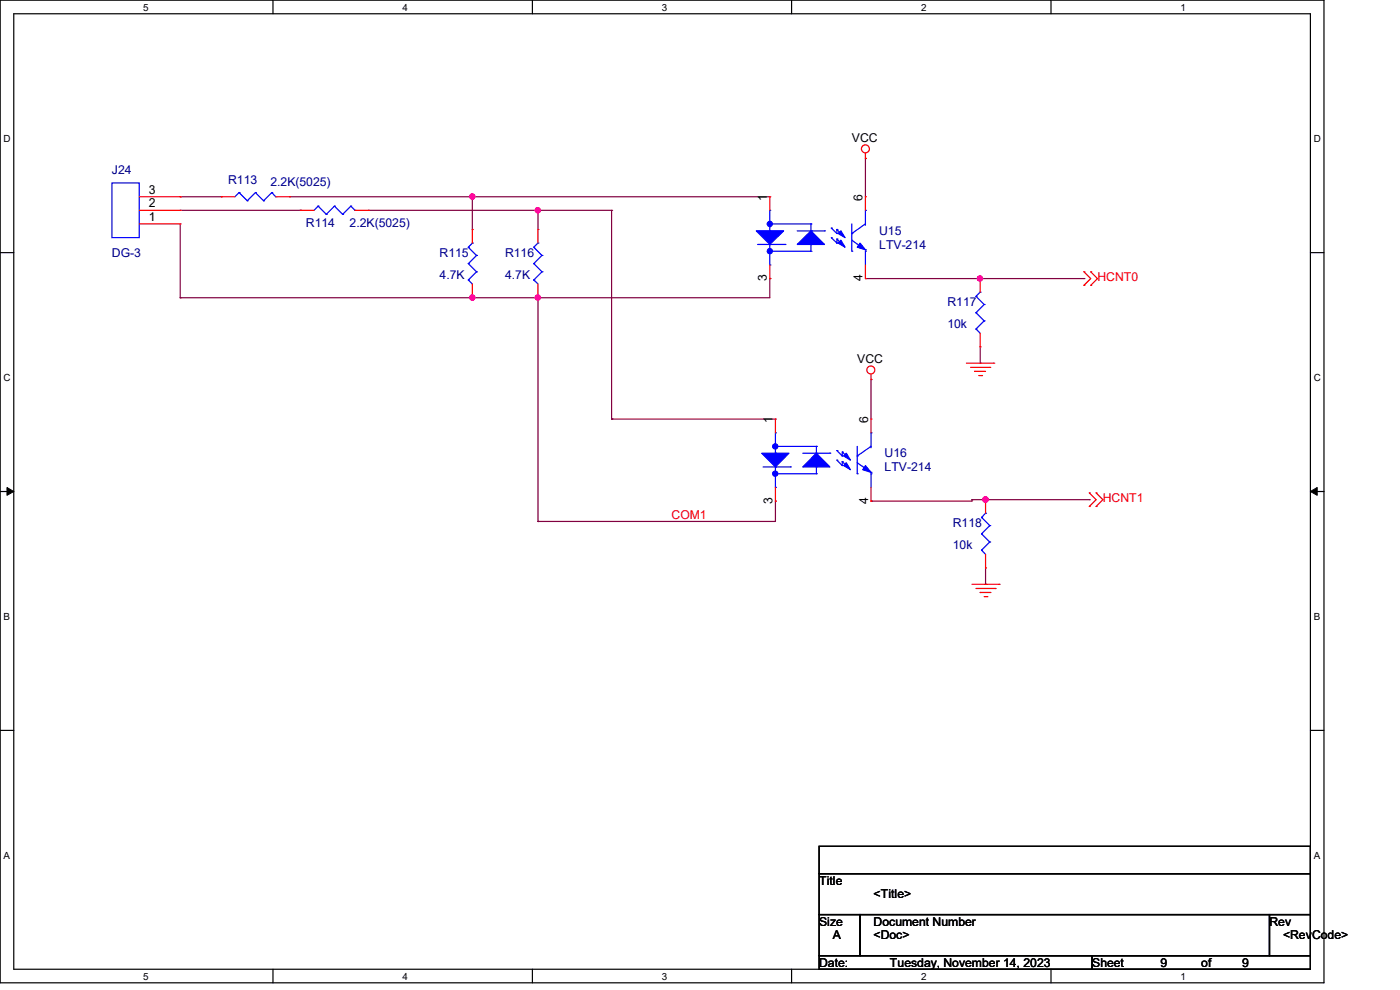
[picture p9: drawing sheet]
<svg xmlns="http://www.w3.org/2000/svg" width="297mm" height="210mm" viewBox="0 0 297 210" stroke-linecap="round" stroke-linejoin="round" font-family="sans-serif">
<path d="M0 0h280.9v208.5h-280.9zM2.9 2.9h275.1v202.7h-275.1z" fill="none" stroke="#000" stroke-width=".25"/>
<g fill="#fff">
<path d="M30.4 .3h1.1v2.4h-1.1z"/>
<path d="M30.4 205.9h1.1v2.3h-1.1z"/>
</g>
<path d="M57.9 0v2.9M57.9 205.6v2.9" fill="none" stroke="#000" stroke-width=".25"/>
<g fill="#fff">
<path d="M85.4 .3h1.1v2.4h-1.1z"/>
<path d="M85.4 205.9h1.1v2.3h-1.1z"/>
</g>
<path d="M112.9 0v2.9M112.9 205.6v2.9" fill="none" stroke="#000" stroke-width=".25"/>
<g fill="#fff">
<path d="M140.4 .3h1.2v2.4h-1.2z"/>
<path d="M140.4 205.9h1.2v2.3h-1.2z"/>
</g>
<path d="M167.9 0v2.9M167.9 205.6v2.9" fill="none" stroke="#000" stroke-width=".25"/>
<g fill="#fff">
<path d="M195.4 .3h1.2v2.4h-1.2z"/>
<path d="M195.4 205.9h1.2v2.3h-1.2z"/>
</g>
<path d="M223 0v2.9M223 205.6v2.9" fill="none" stroke="#000" stroke-width=".25"/>
<g fill="#fff">
<path d="M250.4 .3h1.2v2.4h-1.2z"/>
<path d="M250.4 205.9h1.2v2.3h-1.2z"/>
<path d="M.8 28.2h1.4v2.4h-1.4z"/>
<path d="M278.7 28.2h1.5v2.4h-1.5z"/>
<path d="M.8 78.9h1.4v2.3h-1.4z"/>
<path d="M278.7 78.9h1.5v2.3h-1.5z"/>
</g>
<path d="M0 53.6h2.9M278 53.6h2.9" fill="none" stroke="#000" stroke-width=".25"/>
<g fill="#fff">
<path d="M.8 129.6h1.3v2.3h-1.3z"/>
<path d="M278.7 129.6h1.4v2.3h-1.4z"/>
</g>
<path d="M0 104.3h2.9M278 104.3h2.9" fill="none" stroke="#000" stroke-width=".25"/>
<path d="M1.5 103.4l1.4 .9-1.4 .8zM278 104.3l1.4-.9v1.7z" fill="#000" stroke="#000" stroke-width=".21"/>
<g fill="#fff">
<path d="M.8 180.3h1.3v2.3h-1.3z"/>
<path d="M278.7 180.3h1.4v2.3h-1.4z"/>
</g>
<path d="M0 154.9h2.9M278 154.9h2.9M173.8 179.5h104.2v5.8h-104.2zM173.8 185.3h104.2v8.7h-104.2zM173.8 194h8.7v8.7h-8.7zM182.5 194h86.8v8.7h-86.8zM269.3 194h8.7v8.7h-8.7zM173.8 202.7h57.9v2.9h-57.9zM231.7 202.7h46.3v2.9h-46.3z" fill="none" stroke="#000" stroke-width=".25"/>
<g fill="none" stroke="#800040" stroke-width=".25">
<path d="M183.6 33.6h.1M183.6 33.6v8.1M38.2 41.7h.1M38.2 41.7h8.7M38.2 44.6h25.5M38.2 47.5v15.7M61.4 41.7h101.9M63.7 44.6h.1M78.2 44.6h51.6M100.2 41.7h.1M100.2 41.7v7M114.1 44.6h.1"/>
<path d="M114.1 44.6v4.1M129.8 44.6h.1M129.8 44.6v44.3M163.3 59.1h.1M163.3 59.1v4.1h-125.1M183.6 59.1h46.4M207.9 59.1h.1M230 59.1h.1M38.2 63.2h.1M100.2 63.2h.1M114.1 63.2h.1M114.1 63.2v47.4"/>
<path d="M207.9 77h.1M207.9 73.6v3.4M129.8 88.9h.1M129.8 88.9h34.7M184.8 80.5h.1M184.8 80.5v8.4M114.1 110.6h.1M164.5 106.3h.1M164.5 106.3v4.3h-50.4M184.8 106.3h.1M206.2 106h.1M206.2 106v.3h-21.4"/>
<path d="M206.2 106h24.9M209.1 106h.1M231.1 106h.1M209.1 124h.1M209.1 120.5v3.5"/>
</g>
<g fill="#f0f" stroke="#f0f" stroke-width=".25">
<circle cx="100.2" cy="41.7" r=".55"/>
<circle cx="114.1" cy="44.6" r=".55"/>
<circle cx="114.1" cy="63.1" r=".55"/>
<circle cx="100.2" cy="63.1" r=".55"/>
<circle cx="207.9" cy="59.1" r=".55"/>
<circle cx="209.1" cy="106" r=".57"/>
</g>
<g fill="none" stroke="#f00" stroke-width=".25">
<path d="M183.6 33.6h.1M183.6 32.5v1.1M29.5 44.6h8.7M29.5 47.5h8.7M29.5 41.7h8.7M38.2 47.5h.1M38.2 44.6h.1M38.2 41.7h.1M46.9 41.7h.1M46.9 41.7h2.9M58.5 41.7h2.9M61.4 41.7h.1"/>
<path d="M63.7 44.6h.1M63.7 44.6h2.9M75.3 44.6h2.9M78.2 44.6h.1M100.2 48.7h.1M100.2 48.7v2.9M114.1 48.7h.1M114.1 48.7v2.9M163.3 41.7h.1M163.3 59.1h.1M163.3 41.7v2.9M163.3 56.2v2.9"/>
<path d="M183.6 41.7h.1M183.6 59.1h.1M183.6 41.7v2.9M183.6 56.2v2.9M207.9 59.1h.1M207.9 59.1v2.9M230 57.7h.1M230 57.7l1.4 1.4-1.4 1.4M231.4 57.7h.1M231.4 57.7l1.4 1.4-1.4 1.4M100.2 63.2h.1M100.2 60.2v3"/>
<path d="M114.1 63.2h.1M114.1 60.2v3M184.8 79.4v1.1M205 77h5.8M205.9 77.9h4.1M206.8 78.8h.1M206.8 78.8h2.3M207.6 79.7h.6M207.9 73.6h.1M207.9 70.7v2.9M208.2 79.7h.1M210 77.9h.1"/>
<path d="M210.8 77h.1M230 60.5h.1M231.4 60.5h.1M164.5 88.9h.1M164.5 88.9v2.9M184.8 80.5h.1M184.8 88.9h.1M184.8 88.9v2.9M164.5 106.3h.1M164.5 103.4v2.9M184.8 106.3h.1M184.8 103.4v2.9"/>
<path d="M209.1 106h.1M209.1 106v2.9M209.1 117.6v2.9M231.1 107.4h.1M231.1 104.6h.1M231.1 104.6l1.4 1.4-1.4 1.4M232.5 107.4h.1M232.5 104.6h.1M232.5 104.6l1.5 1.4-1.5 1.4M206.2 124h5.8M207.1 124.8h4M207.9 125.7h.1"/>
<path d="M207.9 125.7h2.3M208.8 126.6h.6M209.1 120.5h.1M209.4 126.6h.1M211.1 124.8h.1M212 124h.1"/>
<circle cx="183.6" cy="31.6" r=".85"/>
<circle cx="184.7" cy="78.5" r=".85"/>
</g>
<g fill="none" stroke="#00f" stroke-width=".25">
<path d="M23.7 38.8h5.8v11.6h-5.8zM50.7 40.9h.1M50.7 40.9l-.9 .8M50.7 40.9l1.8 1.7M52.5 42.6h.1M54.2 40.9h.1M54.2 40.9l-1.7 1.7M54.2 40.9l1.7 1.7M55.9 42.6h.1M57.7 40.9h.1M57.7 40.9l-1.8 1.7M57.7 40.9l.8 .8"/>
<path d="M58.5 41.7h.1M67.5 43.7h.1M67.5 43.7l-.9 .9M67.5 43.7l1.7 1.8M69.2 45.5h.1M71 43.7h.1M71 43.7l-1.8 1.8M71 43.7l1.7 1.8M72.7 45.5h.1M74.4 43.7h.1M74.4 43.7l-1.7 1.8M74.4 43.7l.9 .9"/>
<path d="M75.3 44.6h.1M99.4 59.4h.1M99.4 55.9h.1M99.4 52.5h.1M99.4 59.4l.8 .8M99.4 55.9l1.7 1.8M99.4 52.5l1.7 1.7M100.2 51.6h.1M100.2 51.6l-.8 .9M101.1 57.7h.1M101.1 54.2h.1M101.1 57.7l-1.7 1.7"/>
<path d="M101.1 54.2l-1.7 1.7M113.2 59.4h.1M113.2 55.9h.1M113.2 52.5h.1M113.2 59.4l.9 .8M113.2 55.9l1.8 1.8M113.2 52.5l1.8 1.7M114.1 51.6h.1M114.1 51.6l-.9 .9M115 57.7h.1M115 54.2h.1M115 57.7l-1.8 1.7"/>
<path d="M115 54.2l-1.8 1.7M160.7 51.9h5.8M163.3 49h.1M163.3 51.9h.1M163.3 44.6h.1M163.3 56.2h.1M163.3 44.6v4.4M163.3 51.9v4.3M163.3 47.5h8.7M163.3 53.3h8.7M166.5 51.9h.1M169.1 49h5.8"/>
<path d="M172 51.9h.1M172 49h.1M172 47.5h.1M172 53.3h.1M172 47.5v1.5M172 51.9v1.4M174.9 49h.1M176.4 50.4h.1M176.4 48.4h.1M176.4 50.4l1.1 1.2M176.4 48.4l1.1 1.1M177.5 51.6h.1"/>
<path d="M177.5 50.7h.1M177.5 49.5h.1M177.5 48.7h.1M177.5 48.7v.8M177.5 50.7v.9M177.5 50.7l1.2 1.2M177.5 48.7l1.2 1.1M180.7 53.3h.1M180.7 49.5h.1M180.7 47.5v5.8M180.7 51l2.9 2M183.6 53h.1"/>
<path d="M183.6 44.6h.1M183.6 53.3h.1M183.6 47.5l-2.9 2M183.6 44.6v3.2M183.6 53.3v2.9M207.1 69.8h.1M207.1 66.3h.1M207.1 62.9h.1M207.1 69.8l.8 .9M207.1 66.3l1.7 1.8M207.1 62.9l1.7 1.7M207.9 62h.1"/>
<path d="M207.9 62l-.8 .9M208.8 68.1h.1M208.8 64.6h.1M208.8 68.1l-1.7 1.7M208.8 64.6l-1.7 1.7M161.9 99.1h5.8M164.5 96.1h.1M164.5 99.1h.1M164.5 91.8h.1M164.5 91.8v4.3M164.5 99.1v4.3M164.5 94.7h8.7"/>
<path d="M167.7 99.1h.1M170.3 96.1h5.8M173.2 99.1h.1M173.2 96.1h.1M173.2 94.7h.1M173.2 94.7v1.4M173.2 99.1v1.4M176.1 96.1h.1M177.5 97.6h.1M177.5 95.6h.1M177.5 97.6l1.2 1.2M177.5 95.6l1.2 1.1"/>
<path d="M178.7 98.8h.1M178.7 97.9h.1M178.7 96.7h.1M178.7 95.9h.1M178.7 95.9v.8M178.7 97.9v.9M178.7 97.9l1.1 1.2M178.7 95.9l1.1 1.1M181.9 96.7h.1M181.9 94.7v5.8M181.9 98.2l2.9 2M184.8 91.8h.1"/>
<path d="M184.8 94.7l-2.9 2M184.8 91.8v3.2M164.5 103.4h.1M164.5 100.5h8.7M173.2 100.5h.1M181.9 100.5h.1M184.8 100.2h.1M184.8 100.5h.1M184.8 100.5v2.9M208.2 116.7h.1M208.2 113.2h.1M208.2 109.8h.1"/>
<path d="M208.2 116.7l.9 .9M208.2 113.2l1.8 1.8M208.2 109.8l1.8 1.7M209.1 108.9h.1M209.1 108.9l-.9 .9M210 115h.1M210 111.5h.1M210 115l-1.8 1.7M210 111.5l-1.8 1.7"/>
</g>
<g fill="#00f" stroke="#00f" stroke-width=".25">
<path d="M169.1 51.9l2.9-2.9 2.9 2.9z"/>
<path d="M182.5 51.6l1.1 1.4-1.7-.5z"/>
<path d="M160.4 49h5.8l-2.9 2.9z"/>
<path d="M178.4 51l.9 1.5-1.5-.9z"/>
<path d="M177.8 49.5l.6-.5 .9 1.4z"/>
<path d="M173.2 96.1l2.9 3h-5.8z"/>
<path d="M183.6 98.8l1.2 1.4-1.8-.5z"/>
<path d="M161.6 96.1h5.8l-2.9 3z"/>
<path d="M179.5 98.2l.9 1.5-1.4-.9z"/>
<path d="M179.5 96.1l.9 1.5-1.4-.9z"/>
<circle cx="163.3" cy="47.5" r=".55"/>
<circle cx="163.3" cy="53.3" r=".55"/>
<circle cx="164.5" cy="94.7" r=".55"/>
<circle cx="164.5" cy="100.5" r=".55"/>
</g>
<g font-size="2.6">
<text x="180.7" y="30.1">VCC</text>
<text x="31.6" y="41.1">3</text>
<text x="31.6" y="46.9">1</text>
<text x="31.6" y="44">2</text>
<text x="162.7" y="42.6" transform="rotate(-90 162.7 42.6)">1</text>
<text x="183" y="42.6" transform="rotate(-90 183 42.6)">6</text>
<text x="162.7" y="59.7" transform="rotate(-90 162.7 59.7)">3</text>
<text x="183" y="59.7" transform="rotate(-90 183 59.7)">4</text>
<text x="181.9" y="77">VCC</text>
<text x="163.9" y="89.8" transform="rotate(-90 163.9 89.8)">1</text>
<text x="184.1" y="89.8" transform="rotate(-90 184.1 89.8)">6</text>
<text x="163.9" y="106.8" transform="rotate(-90 163.9 106.8)">3</text>
<text x="184.1" y="106.8" transform="rotate(-90 184.1 106.8)">4</text>
<text x="173.8" y="187.7">Title</text>
<text x="185.3" y="190.6">&lt;Title&gt;</text>
<text x="173.8" y="196.3">Size</text>
<text x="185.3" y="196.3">Document Number</text>
<text x="269.3" y="196.3">Rev</text>
<text x="176.7" y="199.3">A</text>
<text x="185.3" y="199.3">&lt;Doc&gt;</text>
<text x="272.2" y="199.3">&lt;RevCode&gt;</text>
<text x="173.8" y="205.1">Date:</text>
<text x="188.8" y="205.1">Tuesday, November 14, 2023</text>
<text x="231.7" y="205.1">Sheet</text>
<text x="246.2" y="205.1">9</text>
<text x="254.8" y="205.1">of</text>
<text x="263.5" y="205.1">9</text>
</g>
<g font-size="2.6" fill="#000080">
<text x="23.7" y="36.8">J24</text>
<text x="48.4" y="39.1">R113</text>
<text x="57.4" y="39.4">2.2K(5025)</text>
<text x="64.9" y="48.1">R114</text>
<text x="74.2" y="48.1">2.2K(5025)</text>
<text x="186.5" y="49.8">U15</text>
<text x="186.5" y="52.7">LTV-214</text>
<text x="23.7" y="54.5">DG-3</text>
<text x="93.3" y="54.5">R115</text>
<text x="93.3" y="59.1">4.7K</text>
<text x="107.1" y="54.5">R116</text>
<text x="107.1" y="59.1">4.7K</text>
<text x="201" y="64.9">R117</text>
<text x="201" y="69.5">10k</text>
<text x="187.7" y="97">U16</text>
<text x="187.7" y="99.9">LTV-214</text>
<text x="202.1" y="111.8">R118</text>
<text x="202.1" y="116.5">10k</text>
</g>
<g font-size="2.6" fill="#f00">
<text x="232.8" y="59.7">HCNT0</text>
<text x="234" y="106.6">HCNT1</text>
<text x="142.5" y="110">COM1</text>
</g>
<g font-size="2.1">
<text x="30.4" y="2.2">5</text>
<text x="85.4" y="2.2">4</text>
<text x="140.4" y="2.2">3</text>
<text x="195.4" y="2.2">2</text>
<text x="250.4" y="2.2">1</text>
<text x=".8" y="30.1">D</text>
<text x="278.7" y="30.1">D</text>
<text x=".8" y="80.8">C</text>
<text x="278.7" y="80.8">C</text>
<text x=".8" y="131.5">B</text>
<text x="278.7" y="131.5">B</text>
<text x=".8" y="182.2">A</text>
<text x="278.7" y="182.2">A</text>
<text x="30.4" y="207.8">5</text>
<text x="85.4" y="207.8">4</text>
<text x="140.4" y="207.8">3</text>
<text x="195.4" y="207.8">2</text>
<text x="250.4" y="207.8">1</text>
</g>
</svg>
